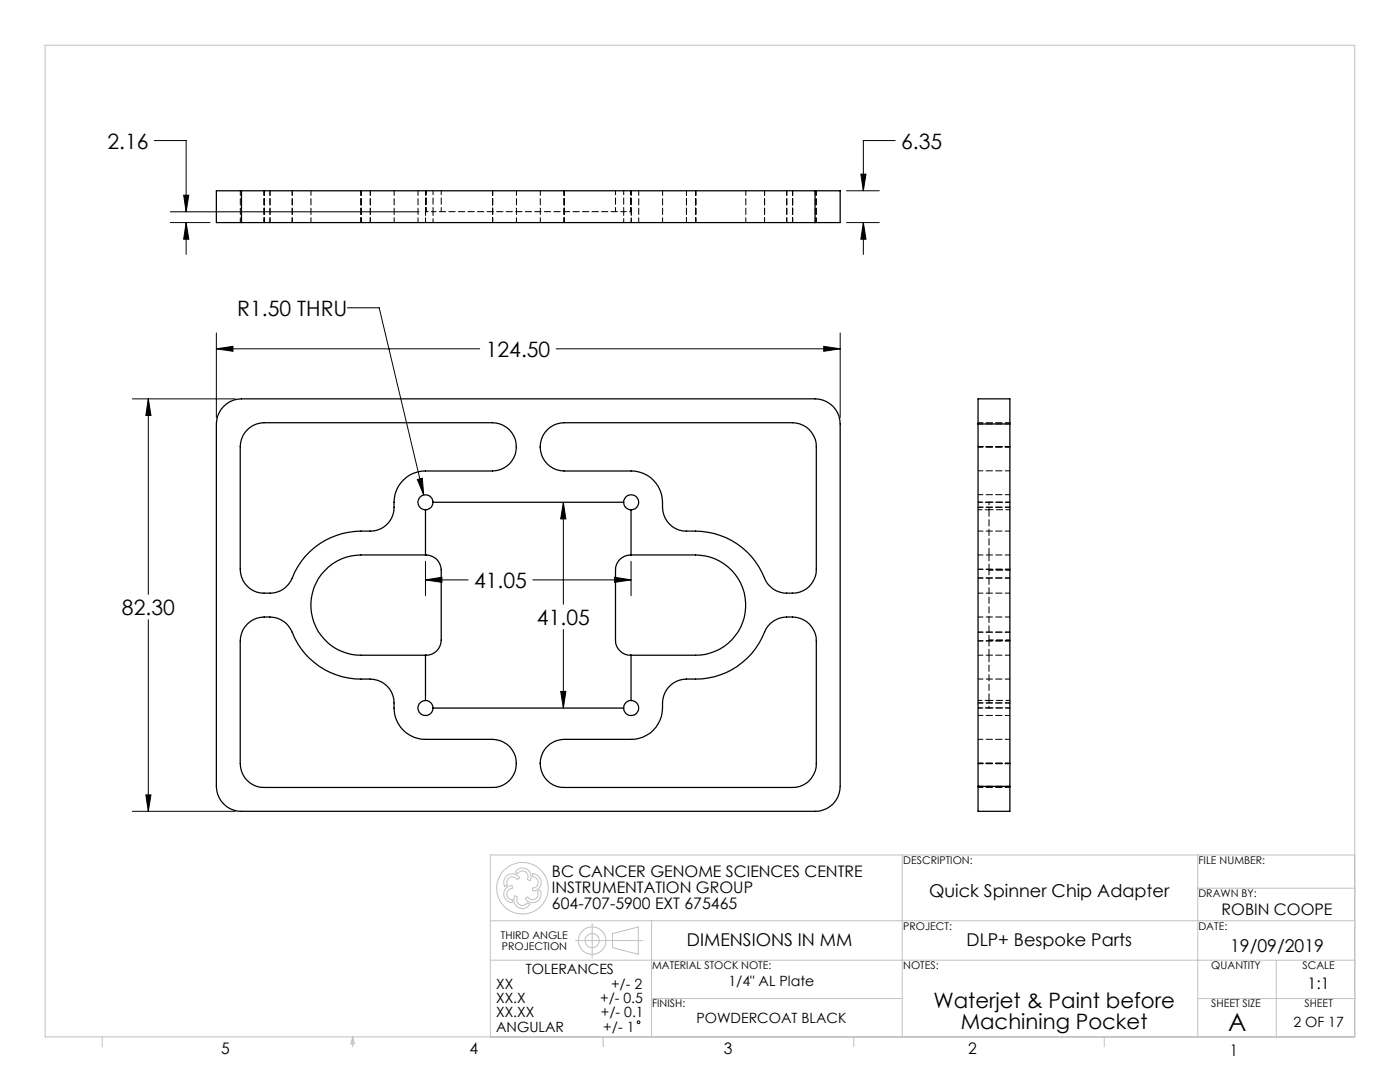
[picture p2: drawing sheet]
<svg xmlns="http://www.w3.org/2000/svg" width="279mm" height="216mm" viewBox="0 0 279 216" stroke-linecap="round" stroke-linejoin="round" font-family="sans-serif">
<g fill="none" stroke="#000" stroke-width=".2">
<path d="M30.8 28h6.3v14.3M36.7 38.9h1l-.6 3.4zM168.9 38.1h6.6M171.8 34.7h1l-.5 3.4zM178.6 28h-6.3v10.1M34 44.4h7.9M34 42.3h49.6M37.1 44.4l.6 3.3h-1zM37.1 44.4v6.4M168.9 44.4h6.6M172.3 44.4l.5 3.3h-1zM172.3 44.4v6.4"/>
<path d="M26.4 79.6h20.5M29.6 79.6l.5 3.3h-1zM29.6 79.6v39M43.2 69.6l3.3-.5v1zM43.2 66.4v16.9M43.2 69.6h52.5M69.3 61.4h6.4l8.9 37.4M111 69.6h56.7M164.4 69.1l3.3 .5-3.3 .5zM167.7 66.4v16.9M83.3 95.7l1-.3 .3 3.4zM84.9 115.7l3.3-.5v1z"/>
<path d="M84.9 112v6.9M84.9 115.7h8.5M106.3 115.7h19.6M112.4 100.2l.5 3.3h-1zM112.4 100.2v20.4M122.7 115.2l3.2 .5-3.2 .5zM125.9 112v6.9M29.6 123.6v38.3M111.9 138h1l-.5 3.3zM112.4 125.6v15.7M29.1 158.6h1l-.5 3.3zM26.4 161.9h20.5"/>
<circle cx="127.4" cy="204" r=".27"/>
</g>
<g fill="none" stroke="#c0c0c0" stroke-width=".2">
<path d="M9 9h261.4v197.9h-261.4zM101 174.9a1.61 1.61 0 0 1 2.6 .4l-.3 .2a1.18 1.18 0 0 0-1.6-.4 1.18 1.18 0 0 0-.5 1.5l-.3 .3a1.34 1.34 0 0 1 .1-2zM101.1 177.1l.3-.2a.53 .53 0 0 1 .8-.1v.4a1.2 1.2 0 0 0-1.1 1.2 1.2 1.2 0 0 0 1.1 1.2v.4a1.54 1.54 0 0 1-1.6-2.1zM102.8 178.8l.4 .2a1.21 1.21 0 0 0 .5 1.5 1.21 1.21 0 0 0 1.6-.3l.4 .2a1.71 1.71 0 0 1-2.3 .7 1.71 1.71 0 0 1-.6-2.3zM102.9 173.8a1.68 1.68 0 0 1 2.3-.3 1.68 1.68 0 0 1 .5 2.2l-.4-.2a1.18 1.18 0 0 0-.5-1.6 1.18 1.18 0 0 0-1.6 .4l-.4-.2zM104.9 179.2l.3-.2a1.17 1.17 0 0 0 1.5 .4 1.17 1.17 0 0 0 .7-1.3l-.1-.3 .4-.2a1.56 1.56 0 0 1-.8 2.4 1.5 1.5 0 0 1-2-.8zM106.3 174.4a1.65 1.65 0 0 1 1.6 1.1 1.65 1.65 0 0 1-.5 1.8l-.3 .3a.56 .56 0 0 1-.8 .1v-.4a1.2 1.2 0 0 0 1.1-1.2 1.2 1.2 0 0 0-1.1-1.2zM180.1 170.6v36.3M239 177.2h31.4M239 170.6v36.3M270.4 170.6h-172.5v36.3M97.9 183.7h172.5"/>
<path d="M97.9 191.6h172.5M114.9 187.7h13.4M118.2 184.3v6.8M122.2 186.3l5.2-1.3v5.4l-5.2-1.3zM130 199.2h50.1M130 183.7v23.2M239 199.2h31.4M254.7 191.6v15.3M20.4 206.9v2M70.4 206.9v2M70.4 206.9l.3 1.4h-.7zM120.4 206.9v2"/>
<path d="M170.4 206.9v2M220.4 206.9v2"/>
<circle cx="104.3" cy="177.2" r="5.2"/>
<circle cx="118.2" cy="187.7" r="2.73"/>
<circle cx="118.2" cy="187.7" r="1.4"/>
</g>
<path d="M84.9 115.7l3.3-.5v1zM122.7 115.2l3.2 .5-3.2 .5zM111.9 138h1l-.5 3.3zM112.4 100.2l.5 3.3h-1zM43.2 69.6l3.3-.5v1zM164.4 69.1l3.3 .5-3.3 .5zM29.6 79.6l.5 3.3h-1zM29.1 158.6h1l-.5 3.3zM83.3 95.7l1.3 3.1-.3-3.4zM172.3 44.4l.5 3.3h-1zM171.8 34.7h1l-.5 3.4zM36.7 38.9h1l-.6 3.4zM37.1 44.4l.6 3.3h-1z" fill="#000"/>
<g fill="none" stroke="#000" stroke-width=".25">
<path d="M48.2 38.1h-5v6.3h5M48.2 38.1v6.3M48.2 38.1h114.5M162.7 38.1h5v6.3h-5M162.7 38.1v6.3M48.2 44.4h114.5M44.7 81.1a4.9 4.9 0 0 1 3.5-1.5h114.5a5 5 0 0 1 5 5v72.3a4.9 4.9 0 0 1-5 5h-114.5a5 5 0 0 1-5-5v-72.3a4.9 4.9 0 0 1 1.5-3.5zM49.4 85.8a4.7 4.7 0 0 1 3.3-1.5h45.6a4.8 4.8 0 0 1 4.7 4.9 4.8 4.8 0 0 1-4.7 4.8h-13.4a6.4 6.4 0 0 0-6.3 7.2 4.7 4.7 0 0 1-4.7 4.8 15.2 15.2 0 0 0-15.9 10 5.1 5.1 0 0 1-5.3 2.4 4.8 4.8 0 0 1-4.8-4.8v-24.5a4.9 4.9 0 0 1 1.5-3.3zM109.2 85.8a4.7 4.7 0 0 1 3.4-1.5h45.6a4.8 4.8 0 0 1 4.7 4.8v24.5a4.7 4.7 0 0 1-4.7 4.8 5 5 0 0 1-5.6-3 15.1 15.1 0 0 0-15.6-9.4 4.9 4.9 0 0 1-4.8-5.8 6.3 6.3 0 0 0-6.3-6.2h-13.3a4.8 4.8 0 0 1-4.4-3 4.8 4.8 0 0 1 1-5.2zM195.2 84.6v-5h6.3v5M195.2 84.6v72.3M195.2 84.6h6.3"/>
<path d="M201.5 84.6v72.3M64.8 113.9a9.8 9.8 0 0 1 7.2-3.2h13.1a3 3 0 0 1 3 3v14a3 3 0 0 1-3 3h-13.1a10 10 0 0 1-9.1-6 10 10 0 0 1 1.9-10.8zM84.9 101.7v9M86.4 100.2a1.5 1.5 0 0 0-1.5-1.5 1.5 1.5 0 0 0-1.5 1.6 1.5 1.5 0 0 0 1.5 1.4M86.4 100.2a1.51 1.51 0 0 1-1.5 1.5M86.4 100.2h38.1M123.7 111.6a3.1 3.1 0 0 1 2.1-.9h13a10 10 0 0 1 10 10 10 10 0 0 1-10 10h-13a3 3 0 0 1-3-3v-14a2.87 2.87 0 0 1 .9-2.1zM124.5 100.2a1.51 1.51 0 0 1 1.5-1.5 1.51 1.51 0 0 1 1.5 1.6 1.51 1.51 0 0 1-1.6 1.4M124.5 100.2a1.51 1.51 0 0 0 1.4 1.5M125.9 101.7v9M49.4 124.5a6.2 6.2 0 0 1 7.7-.1 7.1 7.1 0 0 1 1.7 2.9 15 15 0 0 0 15.1 8.2 4.9 4.9 0 0 1 4.7 5.8 6.3 6.3 0 0 0 6.3 6.2h13.4a4.8 4.8 0 0 1 4.7 4.8 4.8 4.8 0 0 1-4.7 4.8h-45.6a4.8 4.8 0 0 1-4.8-4.7v-24.5a4.9 4.9 0 0 1 1.5-3.4zM84.9 139.8a1.5 1.5 0 0 0-1.5 1.5 1.5 1.5 0 0 0 1.5 1.5 1.5 1.5 0 0 0 1.5-1.5"/>
<path d="M84.9 139.8a1.51 1.51 0 0 1 1.5 1.5M84.9 130.7v9.1M125.9 139.8a1.51 1.51 0 0 1 1.6 1.5 1.51 1.51 0 0 1-1.5 1.5 1.51 1.51 0 0 1-1.5-1.5M125.9 139.8a1.51 1.51 0 0 0-1.4 1.5M125.9 130.7v9.1M86.4 141.3h38.1M109.2 148.9a4.7 4.7 0 0 1 3.4-1.4h13.3a6.4 6.4 0 0 0 6.3-7.2 4.8 4.8 0 0 1 4.8-4.8 15.1 15.1 0 0 0 15.9-10 5.2 5.2 0 0 1 5.3-2.4 4.8 4.8 0 0 1 4.7 4.8v24.5a4.7 4.7 0 0 1-4.7 4.7h-45.6a4.8 4.8 0 0 1-4.4-2.9 4.8 4.8 0 0 1 1-5.3zM195.2 156.9v5h6.3v-5M195.2 156.9h6.3"/>
</g>
<g fill="none" stroke="#000" stroke-width=".2" stroke-dasharray="1.3 .6" stroke-dashoffset=".3">
<path d="M48 38v6.4M52.7 38v6.4M53.9 38v6.4M58.3 38v6.4M62.1 38v6.4M72.1 38v6.4M73.9 38v6.4M78.7 38v6.4M83.4 38v6.4M84.9 38v6.4M98.3 38v6.4M107.8 38v6.4"/>
<path d="M112.6 38v6.4M126 38v6.4M132.2 38v6.4M137 38v6.4M138.8 38v6.4M152.6 38v6.4M157 38v6.4M158.2 38v6.4M48.2 44.4v-6.4M52.7 44.4v-6.4M53.9 44.4v-6.4M58.3 44.4v-6.4"/>
<path d="M72.1 44.4v-6.4M73.9 44.4v-6.4M98.3 44.4v-6.4M103.1 44.4v-6.4M112.6 44.4v-6.4M127.5 44.4v-6.4M137 44.4v-6.4M138.8 44.4v-6.4M148.8 44.4v-6.4M152.6 44.4v-6.4M157 44.4v-6.4M158.2 44.4v-6.4"/>
<path d="M162.7 44.4v-6.4M162.9 44.4v-6.4M195.2 89.1h6.4M195.2 89.2h6.4M195.2 84.6h6.4M201.6 84.3h-6.4M201.6 93.9h-6.4M201.6 89.1h-6.4M201.6 89.2h-6.4M201.6 98.7h-6.4M195.2 118.4h6.4M195.2 115.3h6.4"/>
<path d="M195.2 110.7h6.4M195.2 101.2h6.4M195.2 113.6h6.4M197.4 113.7v14M201.6 113.6h-6.4M201.6 106h-6.4M201.6 100.2h-6.4M201.6 101.2h-6.4M201.6 115.3h-6.4M195.2 127.9h6.4M195.2 130.7h6.4M195.2 126.1h6.4"/>
<path d="M201.6 123.1h-6.4M201.6 126.1h-6.4M201.6 135.5h-6.4M201.6 127.9h-6.4M195.2 157.1h6.4M195.2 152.4h6.4M195.2 152.3h6.4M195.2 140.3h6.4M195.2 156.9h6.4M195.2 142.8h6.4M201.6 152.4h-6.4M201.6 140.3h-6.4"/>
<path d="M201.6 147.5h-6.4M201.6 141.3h-6.4M201.6 152.3h-6.4"/>
</g>
<path d="M84.9 42.2v2.2M86.4 44.4v-2.2M124.5 42.2v2.2M126 44.4v-2.2M195.2 101.7h2.2M197.4 100.2h-2.2M197.4 139.8h-2.2M195.2 141.3h2.2" fill="none" stroke="#000" stroke-width=".2" stroke-dasharray="1.3 .6" stroke-dashoffset=".5"/>
<path d="M84.9 42.2h1.5M124.5 42.2h1.5M197.4 100.2v1.5M197.4 139.8v1.5" fill="none" stroke="#000" stroke-width=".2" stroke-dasharray="1.3 .6" stroke-dashoffset=".8"/>
<path d="M124.5 42.2h-38.1" fill="none" stroke="#000" stroke-width=".2" stroke-dasharray="1.3 .6" stroke-dashoffset=".7"/>
<g fill="none" stroke="#000" stroke-width=".2" stroke-dasharray="1.3 .6" stroke-dashoffset=".4">
<path d="M84.9 38v4.2M124.5 38v4.2M126 38v4.2M85.1 42.2v-4.2M86.4 42.2v-4.2M88.1 42.2v-4.2M122.8 42.2v-4.2M125.8 42.2v-4.2M197.4 113.7h4.2M197.4 101.7h4.2M201.6 100.2h-4.2M197.4 127.7h4.2"/>
<path d="M201.6 139.8h-4.2M201.6 141.3h-4.2"/>
</g>
<path d="M197.4 110.7v-9M197.4 139.8v-9.1" fill="none" stroke="#000" stroke-width=".2" stroke-dasharray="1.3 .6" stroke-dashoffset="-.1"/>
<path d="M197.4 110.7v3M197.4 127.7v3" fill="none" stroke="#000" stroke-width=".2" stroke-dasharray="1.3 .6" stroke-dashoffset=".1"/>
<text font-size="4.9" x="245.1" y="205.7">A</text>
<g font-size="4.2">
<text x="21.4" y="29.6">2.16</text>
<text x="179.8" y="29.6">6.35</text>
<text x="47.4" y="63">R1.50 THRU</text>
<text x="96.9" y="71.2">124.50</text>
<text x="94.6" y="117.3">41.05</text>
<text x="24.3" y="122.7">82.30</text>
<text x="107.2" y="124.7">41.05</text>
<text x="186.3" y="201.2">Waterjet &amp; Paint before</text>
<text x="191.7" y="205.3">Machining Pocket</text>
</g>
<g font-size="3.5">
<text x="185.4" y="179">Quick Spinner Chip Adapter</text>
<text x="137.1" y="188.9">DIMENSIONS IN MM</text>
<text x="192.9" y="188.9">DLP+ Bespoke Parts</text>
<text x="245.5" y="189.9">19/09/2019</text>
</g>
<g font-size="3.2">
<text x="110.1" y="175">BC CANCER GENOME SCIENCES CENTRE</text>
<text x="110.1" y="178.1">INSTRUMENTATION GROUP</text>
<text x="110.1" y="181.3">604-707-5900 EXT 675465</text>
<text x="243.8" y="182.6">ROBIN COOPE</text>
<text x="261" y="197.3">1:1</text>
<text x="44.2" y="210.4">5</text>
<text x="93.7" y="210.4">4</text>
<text x="144.5" y="210.3">3</text>
<text x="193.2" y="210.3">2</text>
<text x="245.4" y="210.6">1</text>
</g>
<g font-size="2.8">
<text x="99" y="197.4">XX</text>
<text x="105" y="194.4">TOLERANCES</text>
<text x="122" y="197.4">+/- 2</text>
<text x="145.4" y="196.8">1/4&quot; AL Plate</text>
<text x="99" y="200.2">XX.X</text>
<text x="99" y="203">XX.XX</text>
<text x="119.8" y="200.2">+/- 0.5</text>
<text x="119.9" y="203">+/- 0.1</text>
<text x="99" y="205.8">ANGULAR</text>
<text x="120.4" y="205.8">+/- 1</text>
<text x="139" y="204">POWDERCOAT BLACK</text>
<text x="258.1" y="204.8">2 OF 17</text>
</g>
<g font-size="2.1">
<text x="180.3" y="172.4">DESCRIPTION:</text>
<text x="239.2" y="172.4">FILE NUMBER:</text>
<text x="239.2" y="179">DRAWN BY:</text>
<text x="180.3" y="185.5">PROJECT:</text>
<text x="239.2" y="185.5">DATE:</text>
<text x="100" y="187.4">THIRD ANGLE</text>
<text x="100.1" y="189.5">PROJECTION</text>
<text x="130.1" y="193.4">MATERIAL STOCK NOTE:</text>
<text x="180.3" y="193.4">NOTES:</text>
<text x="241.7" y="193.4">QUANTITY</text>
<text x="259.9" y="193.4">SCALE</text>
<text x="130.1" y="201">FINISH:</text>
<text x="241.7" y="201">SHEET SIZE</text>
<text x="260.3" y="201">SHEET</text>
</g>
</svg>
